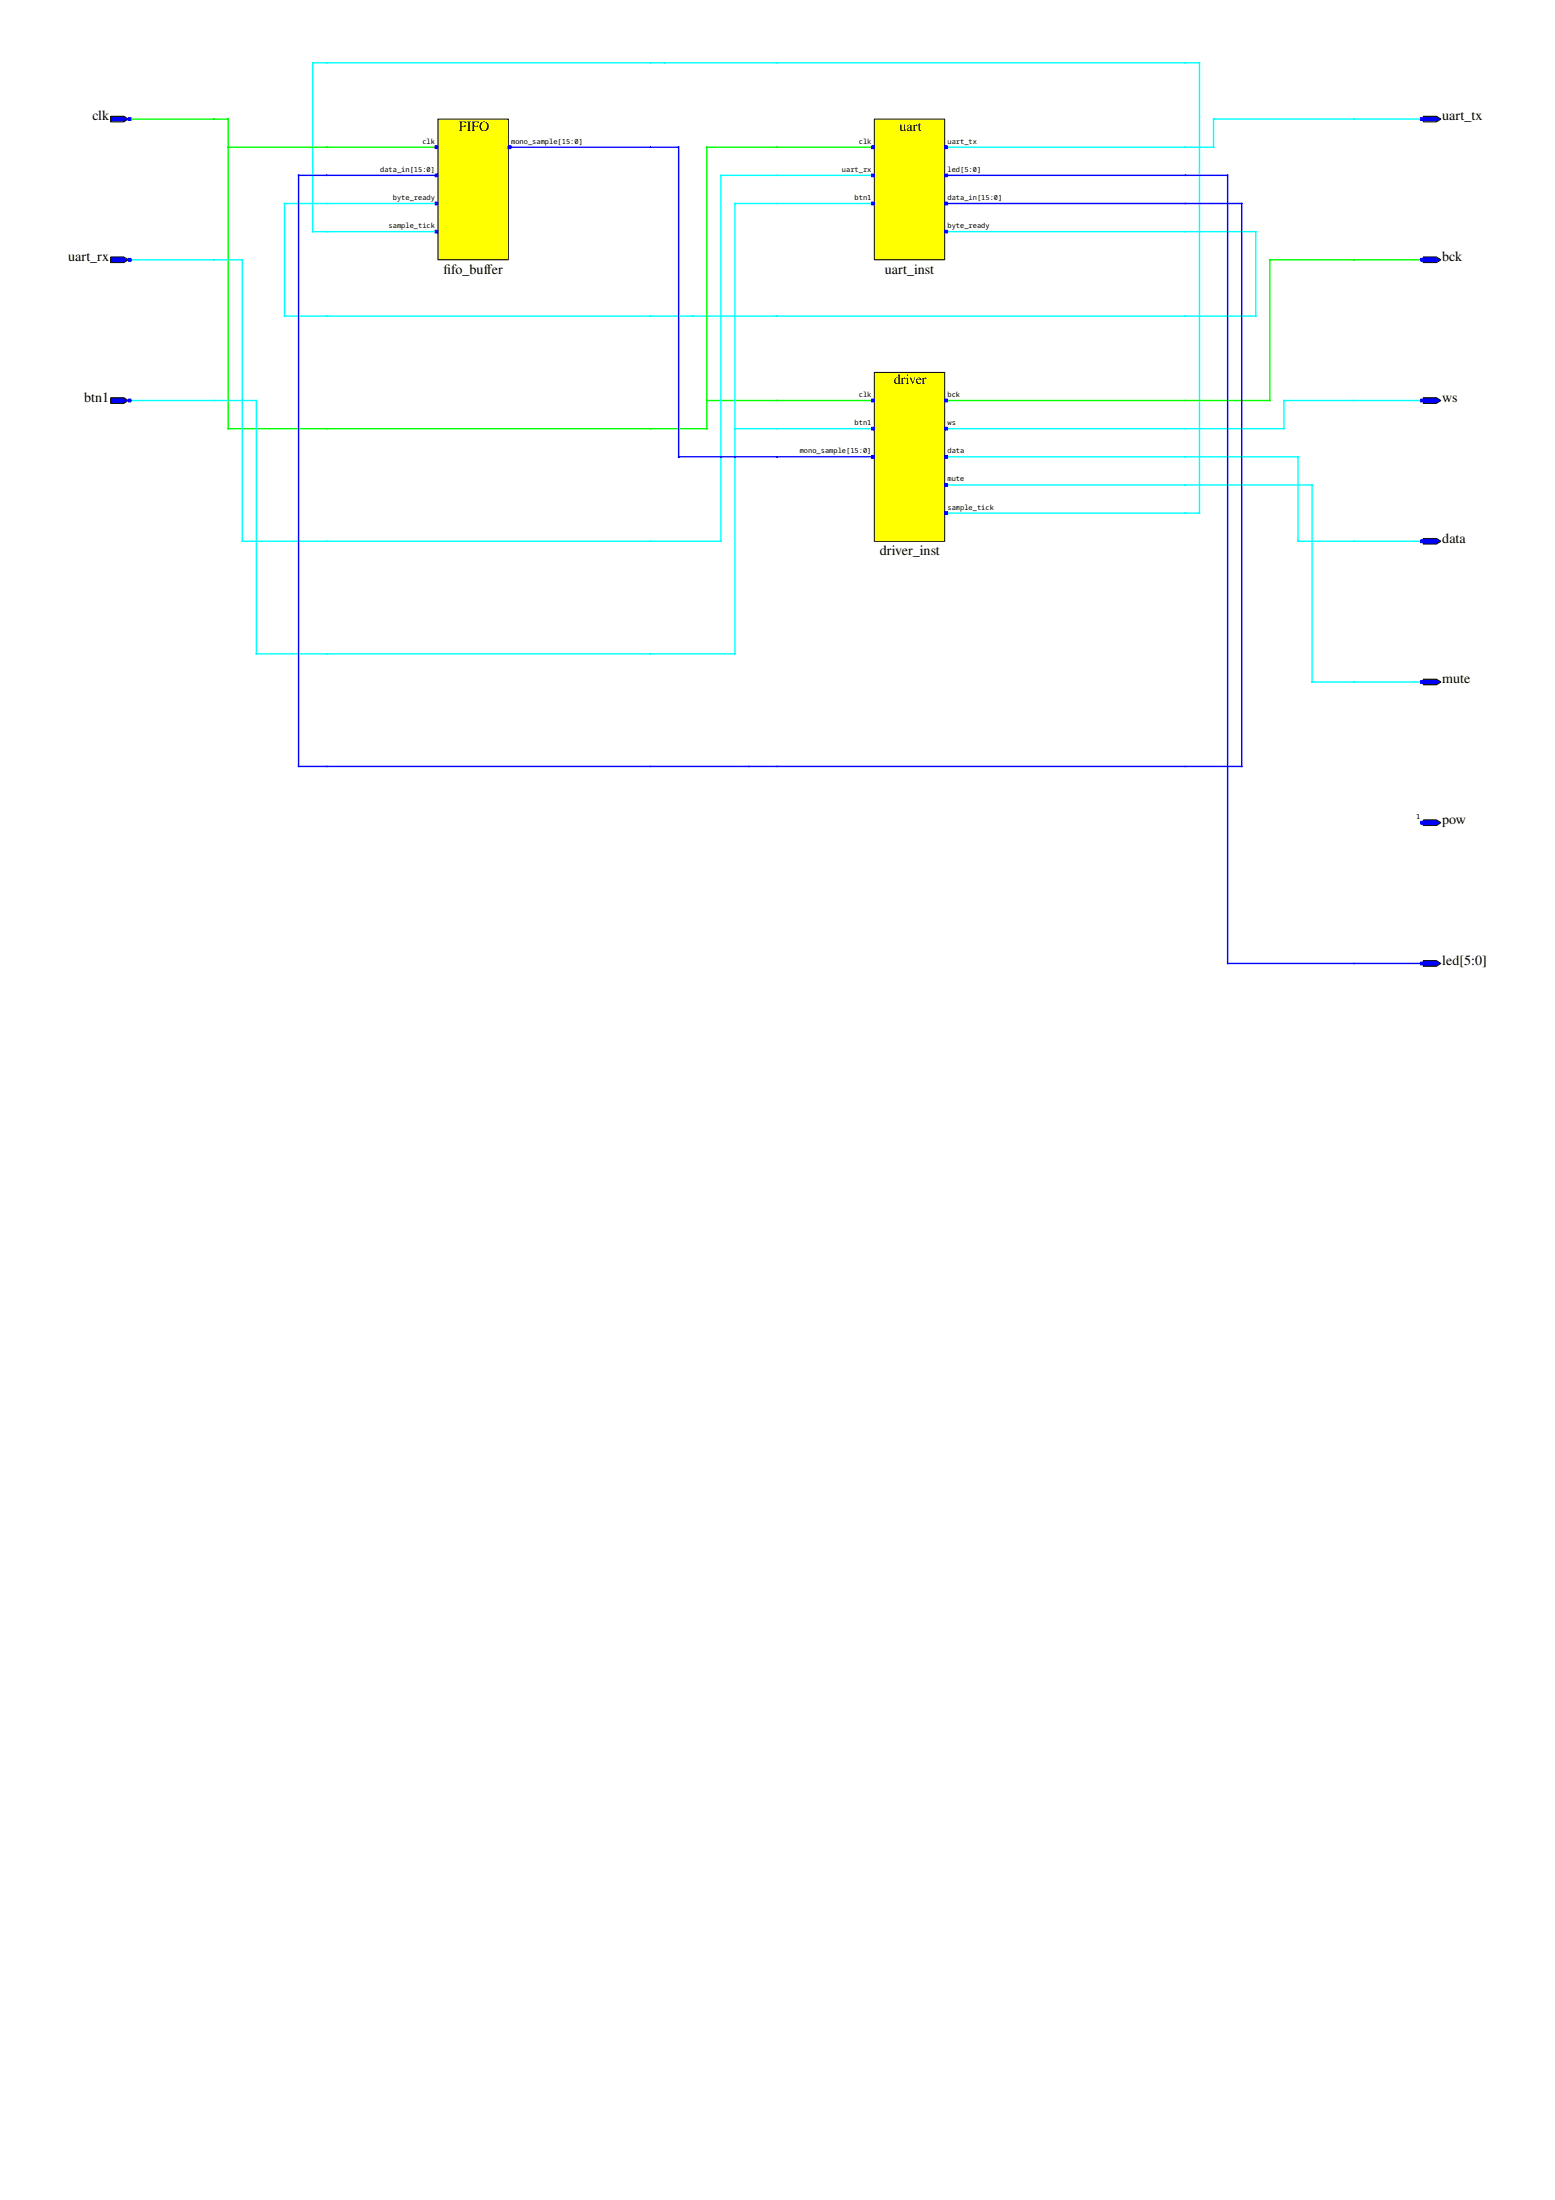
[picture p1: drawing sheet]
<svg xmlns="http://www.w3.org/2000/svg" width="210mm" height="297mm" viewBox="0 0 210 297" stroke-linecap="round" stroke-linejoin="round" font-family="sans-serif">
<path d="M191.9 16.1h-28.1v3.8h-36.1M58.9 27.5h-20.5v15.2h131.1v-11.4h-41.8M58.9 31.3h-16.7v-22.8h119.7v60.8h-34.2M117.8 23.7h-20.5v49.4h-64.6v-38h-15.2M117.8 27.5h-18.6v60.8h-64.6v-34.2h-17.1M99.2 57.9h18.6M191.9 54.1h-18.6v3.8h-45.6M127.7 61.7h47.5v11.4h16.7M127.7 65.5h49.4v26.6h14.8" fill="none" stroke="#0ff" stroke-width=".19"/>
<path d="M17.5 16.1h13.3v41.8h64.6v-38h22.4M30.8 19.9h28.1M191.9 35.1h-20.5v19h-43.7M95.4 54.1h22.4" fill="none" stroke="#0f0" stroke-width=".19"/>
<path d="M68.8 19.9h22.8v41.8h26.2M58.9 23.7h-18.6v79.8h127.3v-76h-39.9M127.7 23.7h38v106.4h26.2" fill="none" stroke="#00f" stroke-width=".19"/>
<path d="M14.9 15.7h1.8l.6 .4-.6 .4h-1.8z" fill-rule="evenodd" fill="#00f" stroke="#000" stroke-width=".13"/>
<g fill="#ff0" stroke="#000" stroke-width=".13">
<path d="M59.1 16.1h9.5v19h-9.5z"/>
<path d="M118 16.1h9.5v19h-9.5z"/>
</g>
<g fill="#00f" stroke="#000" stroke-width=".13">
<path d="M192.1 15.7h1.8l.6 .4-.6 .4h-1.8z" fill-rule="evenodd"/>
<path d="M14.9 34.7h1.8l.6 .4-.6 .4h-1.8z" fill-rule="evenodd"/>
</g>
<path d="M118 50.3h9.5v22.8h-9.5z" fill="#ff0" stroke="#000" stroke-width=".13"/>
<g fill="#00f" stroke="#000" stroke-width=".13">
<path d="M192.1 34.7h1.8l.6 .4-.6 .4h-1.8z" fill-rule="evenodd"/>
<path d="M14.9 53.7h1.8l.6 .4-.6 .4h-1.8z" fill-rule="evenodd"/>
<path d="M192.1 53.7h1.8l.6 .4-.6 .4h-1.8z" fill-rule="evenodd"/>
<path d="M192.1 72.7h1.8l.6 .4-.6 .4h-1.8z" fill-rule="evenodd"/>
<path d="M192.1 91.7h1.8l.6 .4-.6 .4h-1.8z" fill-rule="evenodd"/>
<path d="M192.1 110.7h1.8l.6 .4-.6 .4h-1.8z" fill-rule="evenodd"/>
<path d="M192.1 129.7h1.8l.6 .4-.6 .4h-1.8z" fill-rule="evenodd"/>
</g>
<g fill="#00f" stroke="#00f" stroke-width=".13">
<path d="M17.3 15.9h.4v.4h-.4z"/>
<path d="M58.7 19.7h.4v.4h-.4z"/>
<path d="M58.7 23.5h.4v.4h-.4z"/>
<path d="M58.7 27.3h.4v.4h-.4z"/>
<path d="M58.7 31.1h.4v.4h-.4z"/>
<path d="M68.6 19.7h.4v.4h-.4z"/>
<path d="M117.6 19.7h.4v.4h-.4z"/>
<path d="M117.6 23.5h.4v.4h-.4z"/>
<path d="M117.6 27.3h.4v.4h-.4z"/>
<path d="M127.5 19.7h.4v.4h-.4z"/>
<path d="M127.5 23.5h.4v.4h-.4z"/>
<path d="M127.5 27.3h.4v.4h-.4z"/>
<path d="M127.5 31.1h.4v.4h-.4z"/>
<path d="M191.7 15.9h.4v.4h-.4z"/>
<path d="M17.3 34.9h.4v.4h-.4z"/>
<path d="M117.6 53.9h.4v.4h-.4z"/>
<path d="M117.6 57.7h.4v.4h-.4z"/>
<path d="M117.6 61.5h.4v.4h-.4z"/>
<path d="M127.5 53.9h.4v.4h-.4z"/>
<path d="M127.5 57.7h.4v.4h-.4z"/>
<path d="M127.5 61.5h.4v.4h-.4z"/>
<path d="M127.5 65.3h.4v.4h-.4z"/>
<path d="M127.5 69.1h.4v.4h-.4z"/>
<path d="M191.7 34.9h.4v.4h-.4z"/>
<path d="M17.3 53.9h.4v.4h-.4z"/>
<path d="M191.7 53.9h.4v.4h-.4z"/>
<path d="M191.7 72.9h.4v.4h-.4z"/>
<path d="M191.7 91.9h.4v.4h-.4z"/>
<path d="M191.7 110.9h.4v.4h-.4z"/>
<path d="M191.7 129.9h.4v.4h-.4z"/>
</g>
<g font-size="1.9">
<text x="12.5" y="16.3">clk</text>
<text x="62" y="17.7">FIFO</text>
<text x="121.4" y="17.7">uart</text>
<text x="194.7" y="16.3">uart_tx</text>
<text x="9.2" y="35.3">uart_rx</text>
<text x="194.7" y="35.3">bck</text>
<text x="59.8" y="37">ffo_bufer</text>
<text x="59.8" y="37">i</text>
<text x="65.3" y="37">f</text>
<text x="119.4" y="37">uart_inst</text>
<text x="120.6" y="51.9">driver</text>
<text x="11.4" y="54.3">btn1</text>
<text x="194.7" y="54.3">ws</text>
<text x="118.8" y="75">driver_inst</text>
<text x="194.7" y="73.3">data</text>
<text x="194.7" y="92.3">mute</text>
<text x="194.7" y="111.3">pow</text>
<text x="194.7" y="130.3">led[5:0]</text>
</g>
<g font-size="1">
<text x="51.3" y="23.2">data_in[15:0]</text>
<text x="57" y="19.4">clk</text>
<text x="69" y="19.4">mono_sample[15:0]</text>
<text x="113.6" y="23.2">uart_rx</text>
<text x="115.9" y="19.4">clk</text>
<text x="127.9" y="19.4">uart_tx</text>
<text x="127.9" y="23.2">led[5:0]</text>
<text x="53" y="27">byte_ready</text>
<text x="115.4" y="27">btn1</text>
<text x="127.9" y="27">data_in[15:0]</text>
<text x="52.5" y="30.8">sample_tick</text>
<text x="127.9" y="30.8">byte_ready</text>
<text x="115.9" y="53.6">clk</text>
<text x="127.9" y="53.6">bck</text>
<text x="115.4" y="57.4">btn1</text>
<text x="127.9" y="57.4">ws</text>
<text x="107.9" y="61.2">mono_sample[15:0]</text>
<text x="127.9" y="61.2">data</text>
<text x="127.9" y="65">mute</text>
<text x="127.9" y="68.8">sample_tick</text>
<text x="191.2" y="110.6">1</text>
</g>
</svg>
